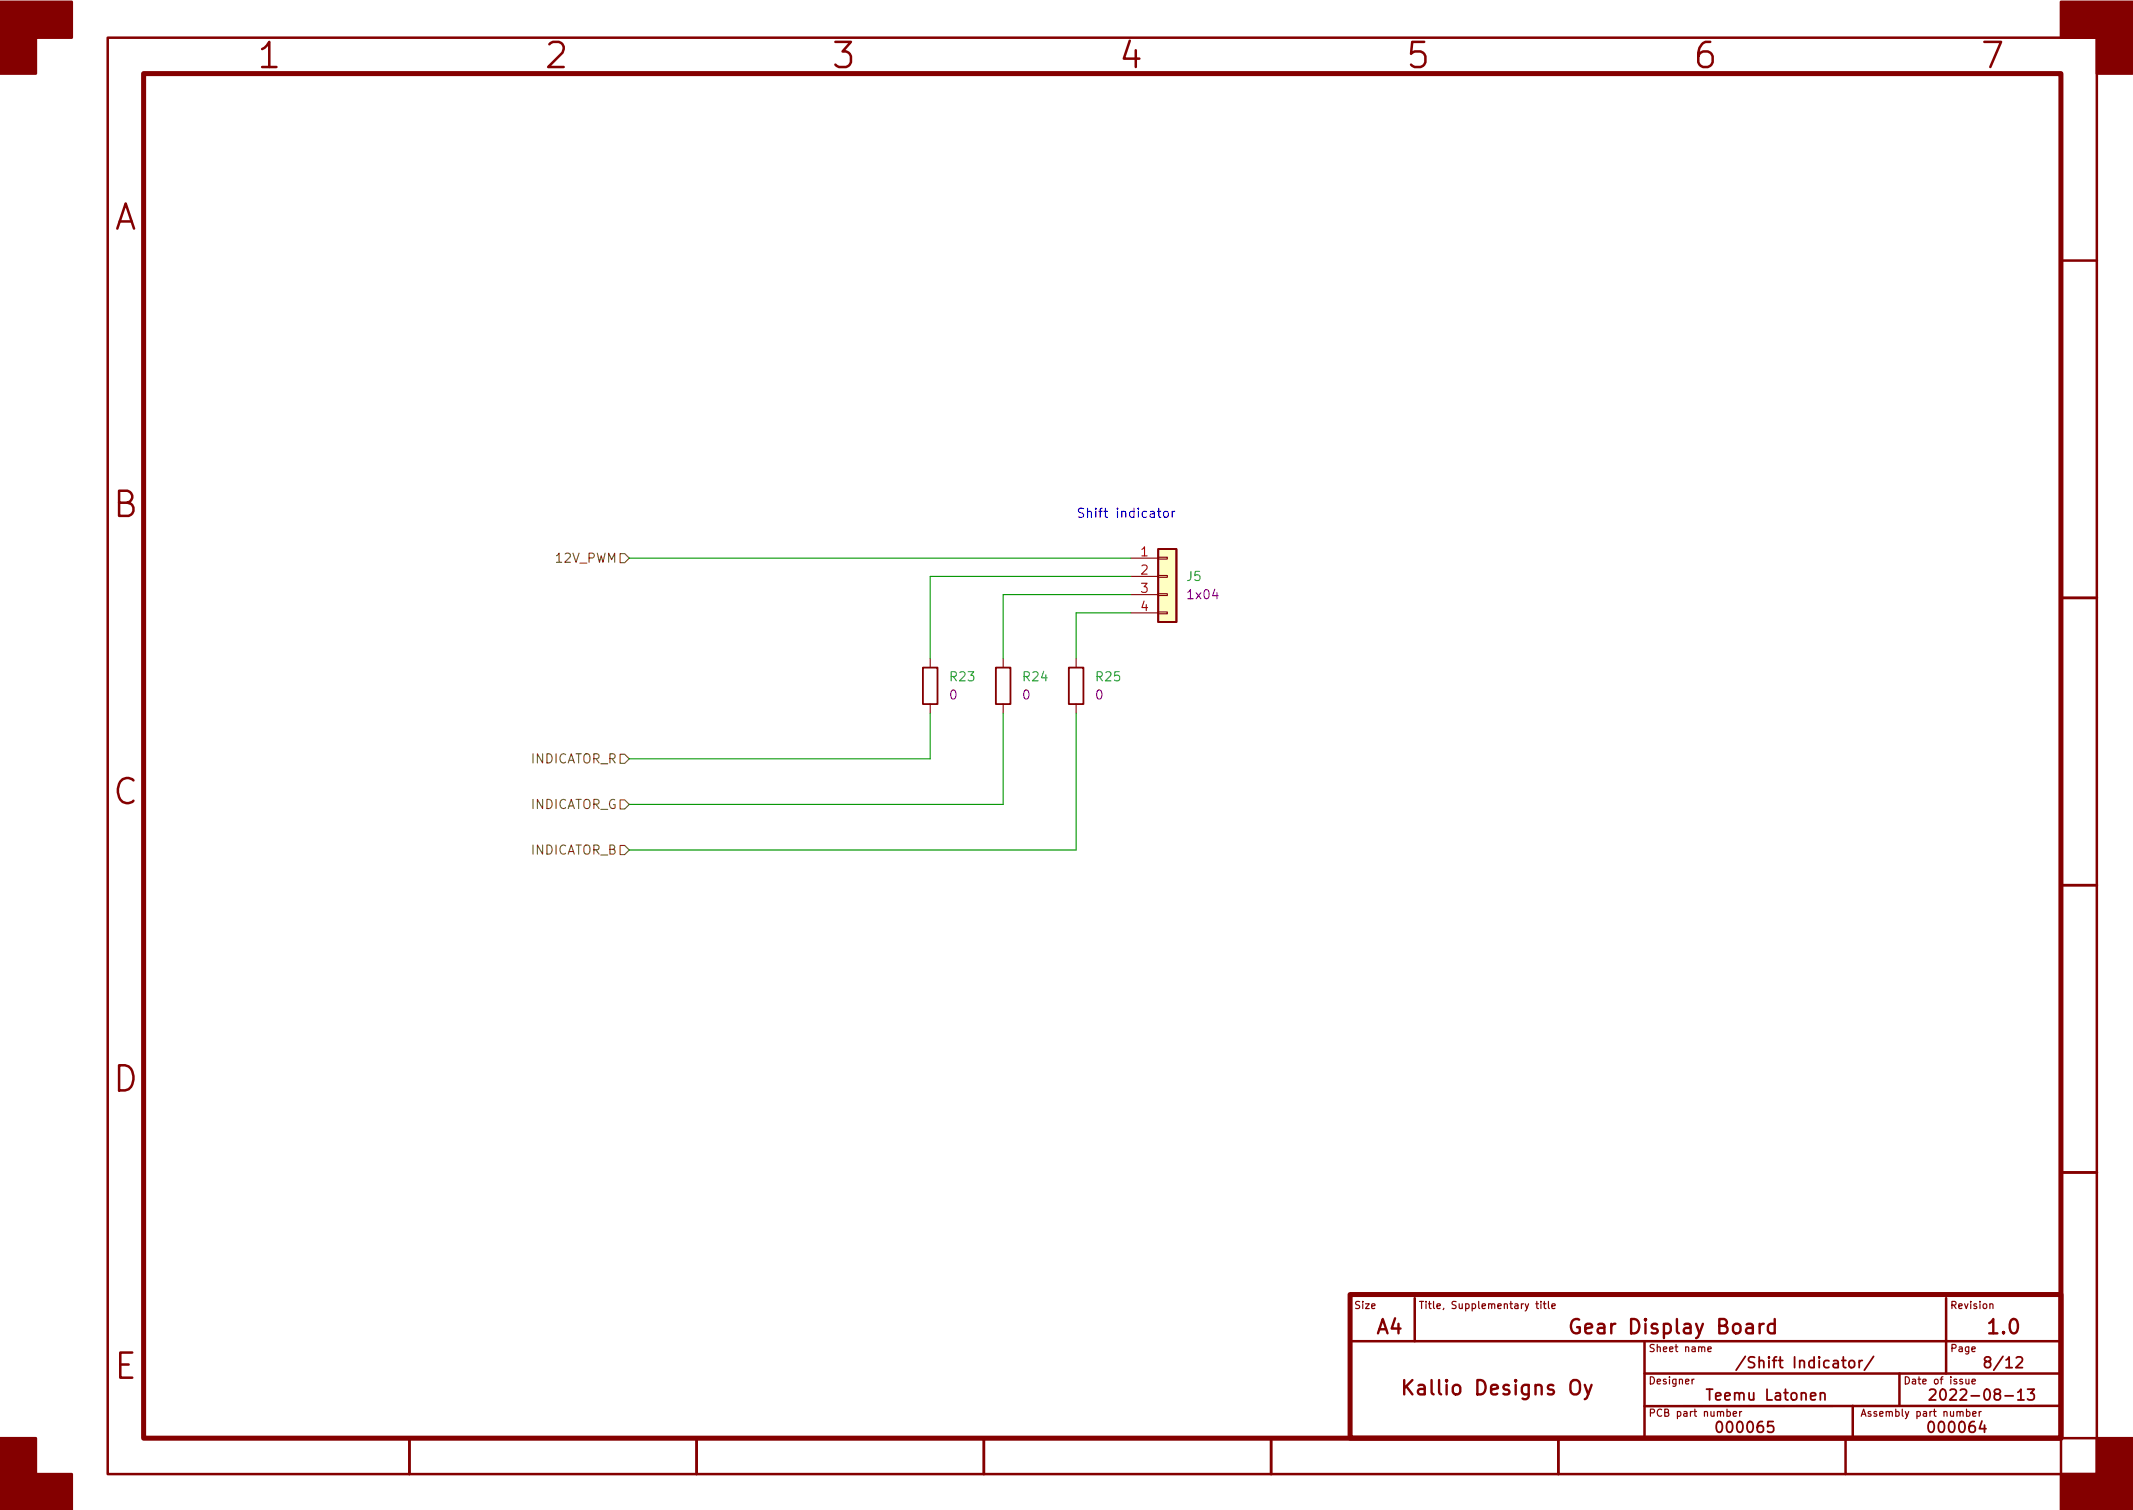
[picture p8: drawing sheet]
<svg xmlns="http://www.w3.org/2000/svg" width="297mm" height="210mm" viewBox="0 0 297 210" stroke-linecap="round" stroke-linejoin="round" font-family="sans-serif">
<g fill="none" stroke="#840000" stroke-width=".35">
<path d="M15 5.2h277v200.1h-277zM287 36.3h5M287 83.3h5M287 123.3h5M287 163.3h5M188 186.8h99M197 180.8v6M229 186.8v13.5M229 191.3h58M258 195.8v4.5M264.5 191.3v4.5M271 180.8v10.5"/>
<path d="M287 195.8h-58M57 200.3v5M97 200.3v5M137 200.3v5M177 200.3v5M181 200.3h111M217 200.3v5M257 200.3v5M287 200.3v5"/>
</g>
<path d="M20 10.2h267v190.1h-267zM188 180.3h99v20h-99z" fill="none" stroke="#840000" stroke-width=".7"/>
<g fill="#840000" stroke="#840000" stroke-width=".35">
<path d="M0 .2h10v5h-5v5h-5z"/>
<path d="M0 200.3h5v5h5v5h-10z"/>
<path d="M287 .2h10v10h-5v-5h-5z"/>
<path d="M292 200.3h5v10h-10v-5h5z"/>
</g>
<g fill="none" stroke="#840000" stroke-width=".17">
<path d="M213.9 181.5h.4M214 181.2v.9l.3 .1M214.6 181.2v.1M214.6 181.5v.7M214.9 181.5h.4M215.1 181.2v.9l.2 .1M215.6 181.2v.9l.2 .1M216.1 181.9l.5-.1-.1-.2-.2-.1-.2 .2 .1 .5h.3M235.6 192v.7M235.9 192l-.3 .2M237.8 187.9l.5-.1v-.2l-.3-.1-.2 .2 .1 .5h.4M240.5 196.6l.3-.1 .2 .2-.1 .5h-.4"/>
<path d="M241.4 196.9l.4-.1v-.2l-.3-.1-.1 .2v.5h.4M242.3 196.5v.7M242.5 196.5l-.2 .2M273.8 192v.7h.2l.2-.1M273.9 196.6l.2-.1 .2 .2-.1 .5h-.3M273.9 196.2v1M274.2 192v.7M274.6 192.4l.5-.1-.1-.2-.2-.1-.2 .2 .1 .5h.3M274.7 196.9l.5-.1-.1-.2-.2-.1-.2 .2 .1 .5h.3M275.6 196.5v.7M275.9 196.5l-.3 .2M277.1 181.6l.2-.1 .2 .1v.6"/>
</g>
<path d="M195.5 192.2v2M195.8 193l.9 1.2M196.7 192.2l-1.2 1.1M219 192.3a.66 .66 0 0 1 .7-.1 .66 .66 0 0 1 .3 .6v.7a.67 .67 0 0 1-.6 .7 .67 .67 0 0 1-.7-.7v-.7l.1-.4zM219.9 183.8a.77 .77 0 0 0-.8 0 .77 .77 0 0 0-.3 .7 .85 .85 0 0 0 .2 .9 .85 .85 0 0 0 .9 .2l.1-.1v-.7h-.4M220.7 192.8l.5 1.4M221.6 192.8l-.6 1.8-.3 .2M245.6 184.3a.51 .51 0 0 0-.6 .4M247.1 184.4l-.5-.1-.4 .4v.6l.2 .3 .2 .1 .5-.1M247.1 183.7v2" fill="none" stroke="#840000" stroke-width=".33"/>
<g fill="none" stroke="#840000" stroke-width=".25">
<path d="M161.3 76.4h2.5v10.2h-2.5zM128.5 93h2.1v5h-2.1zM138.7 93h2v5h-2zM148.8 93h2.1v5h-2.1zM253.5 194.1a.37 .37 0 0 1 .6 0v.8M256.5 189.4h.6M256.7 188.9v1.3l.1 .2h.3M257.6 189.5a.41 .41 0 0 1 .7 .2v.4a.41 .41 0 0 1-.4 .3 .41 .41 0 0 1-.4-.3v-.4zM258.9 189.4v1M259.3 189.4l-.2 .1-.2 .2M260.9 188.9l-1.3 1.9M268.7 193.6l.2-.2 .5 .1a.41 .41 0 0 1 .1 .6l-.9 .8h1"/>
<path d="M282.4 193.4h.9l-.5 .6a.41 .41 0 0 1 .5 .3v.3l-.2 .3h-.5l-.2-.1"/>
</g>
<path d="M161.3 76.4h2.5v10.2h-2.5z" fill="#ffffc2" stroke="#ffffc2" stroke-width=".14"/>
<g fill="none" stroke="#840000" stroke-width=".15">
<path d="M157.5 77.7h3.8M161.3 77.6h1.3v.2h-1.3zM129.5 91.7v1.3M129.5 98v1.3M139.7 91.7v1.3M139.7 98v1.3M149.9 91.7v1.3M149.9 98v1.3M157.5 80.3h3.8M157.5 82.8h3.8M157.5 85.3h3.8M161.3 85.2h1.3v.3h-1.3z"/>
<path d="M161.3 82.7h1.3v.2h-1.3zM161.3 80.1h1.3v.3h-1.3z"/>
</g>
<path d="M86.4 77.1h.6l.6 .6-.6 .7h-.6zM86.4 105h.6l.6 .7-.6 .6h-.6zM86.4 111.4h.6l.6 .6-.6 .6h-.6zM86.4 117.7h.6l.6 .7-.6 .6h-.6z" fill="none" stroke="#725600" stroke-width=".15"/>
<path d="M161.2 71.2h.5M161.4 70.8v1.1v.1h.3M162.2 71.3l.3-.1 .2 .2v.4l-.2 .2h-.3l-.2-.2v-.4zM163.2 71.2v.8M163.6 71.2l-.2 .1-.2 .1" fill="none" stroke="#0000c2" stroke-width=".15"/>
<path d="M87.6 77.7h69.9M129.5 99.3v6.4h-41.9M139.7 99.3v12.7h-52.1M149.9 99.3v19.1h-62.3M157.5 80.3h-28v11.4M157.5 82.8h-17.8v8.9M157.5 85.3h-7.6v6.4" fill="none" stroke="#009600" stroke-width=".15"/>
<g font-size="4.9" fill="#840000">
<text x="36.1" y="9.5">1</text>
<text x="76.1" y="9.5">2</text>
<text x="116.1" y="9.5">3</text>
<text x="156.1" y="9.5">4</text>
<text x="196.1" y="9.5">5</text>
<text x="236.1" y="9.5">6</text>
<text x="276.1" y="9.5">7</text>
<text x="15.7" y="32">A</text>
<text x="15.7" y="72">B</text>
<text x="15.7" y="112">C</text>
<text x="15.7" y="152">D</text>
<text x="15.9" y="192">E</text>
</g>
<g font-size="2.8" fill="#840000">
<text x="191.7" y="185.8">A4</text>
<text x="220.1" y="185.8">Gear Display Board</text>
<text x="277.1" y="185.8">1.0</text>
<text x="196.7" y="194.3">Kallio Designs Oy</text>
</g>
<g font-size="2.1" fill="#840000">
<text x="241.5" y="190.5">/Shift Indicator/</text>
<text x="277" y="190.5">8/12</text>
<text x="238.3" y="195">Teemu Latonen</text>
<text x="270.7" y="195">2022-08-13</text>
<text x="239.5" y="199.5">000065</text>
<text x="269" y="199.5">000064</text>
</g>
<text font-size="1.8" fill="#0000c2" x="149.9" y="72.1">Shift indicator</text>
<g font-size="1.8" fill="#a90000">
<text x="158.9" y="77.5">1</text>
<text x="158.9" y="80">2</text>
<text x="158.9" y="82.5">3</text>
<text x="158.9" y="85.1">4</text>
</g>
<g font-size="1.8" fill="#725600">
<text x="77.5" y="78.4">12V_PWM</text>
<text x="73.9" y="106.3">INDICATOR_R</text>
<text x="73.8" y="112.6">INDICATOR_G</text>
<text x="73.9" y="119">INDICATOR_B</text>
</g>
<g font-size="1.8" fill="#006464">
<text x="165.3" y="80.9">J5</text>
<text x="132.4" y="94.9">R23</text>
<text x="142.5" y="94.9">R24</text>
<text x="152.7" y="94.9">R25</text>
</g>
<g font-size="1.8" fill="#840084">
<text x="165.5" y="83.4">1x04</text>
<text x="132.3" y="97.4">0</text>
<text x="142.4" y="97.4">0</text>
<text x="152.6" y="97.4">0</text>
</g>
<g font-size="1.4" fill="#840000">
<text x="188.5" y="182.3">Size</text>
<text x="197.5" y="182.3">Title, Supplementary title</text>
<text x="271.5" y="182.3">Revision</text>
<text x="229.5" y="188.3">Sheet name</text>
<text x="271.5" y="188.3">Page</text>
<text x="229.5" y="192.8">Designer</text>
<text x="229.5" y="197.3">PCB part number</text>
<text x="259" y="197.3">Assembly part number</text>
<text x="265" y="192.8">Date of issue</text>
</g>
</svg>
